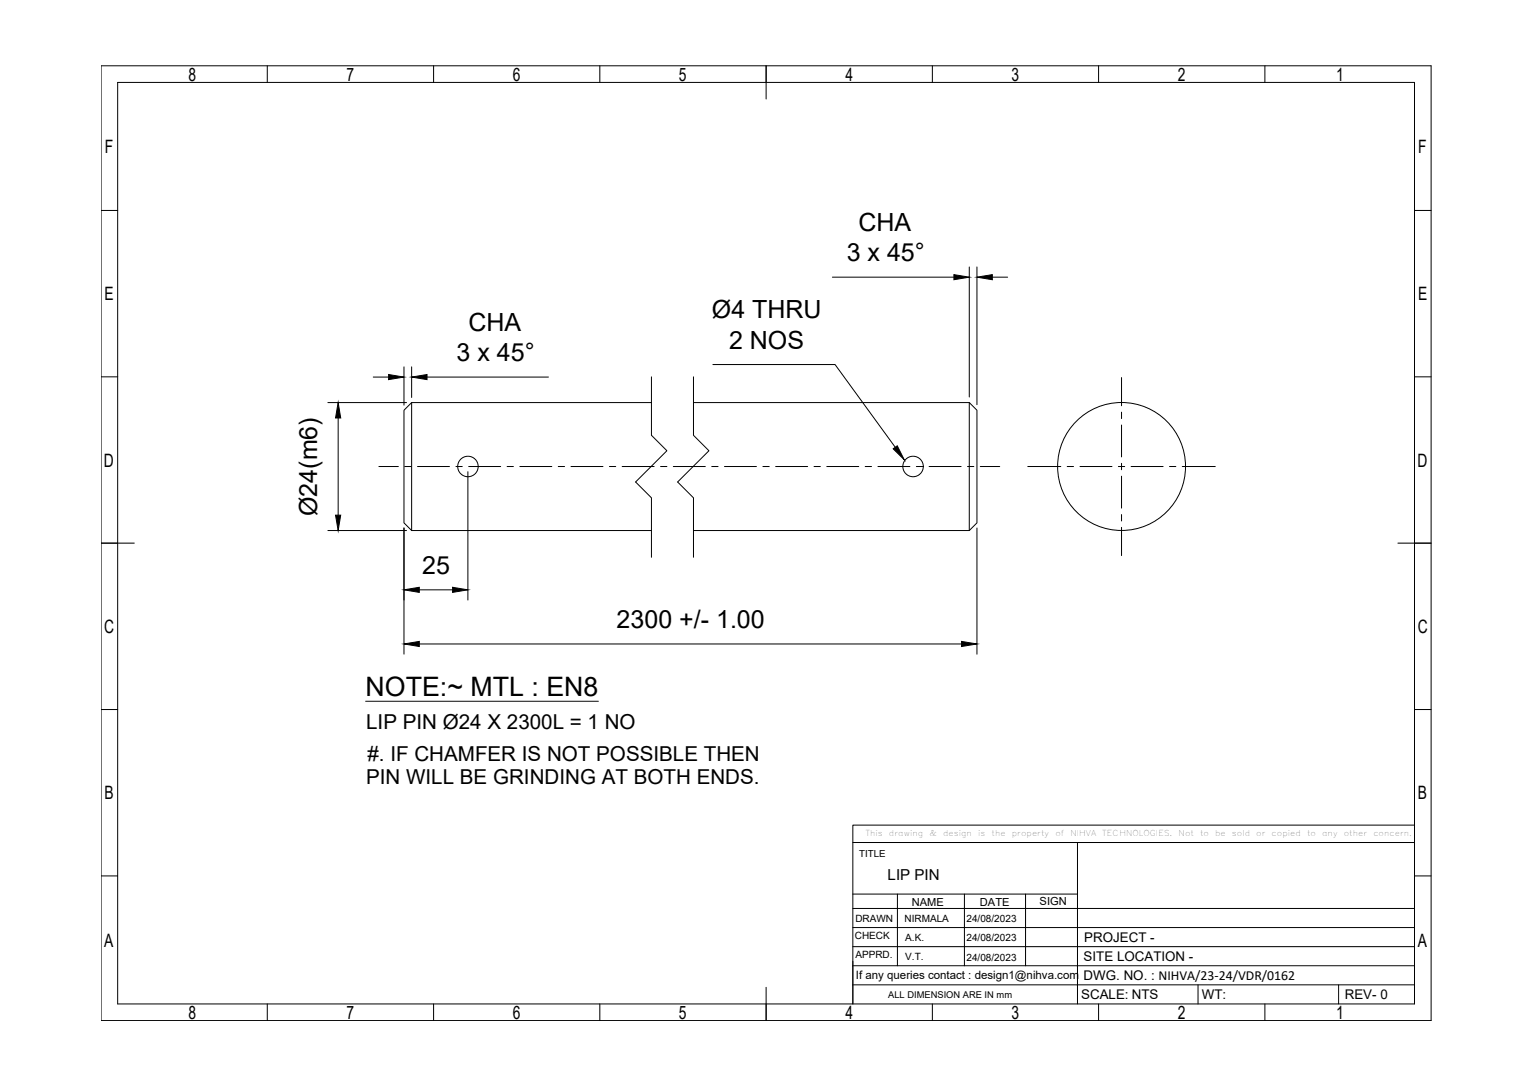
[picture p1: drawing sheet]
<svg xmlns="http://www.w3.org/2000/svg" width="420mm" height="297mm" viewBox="0 0 420 297" stroke-linecap="round" stroke-linejoin="round" font-family="sans-serif">
<!-- layer: 0 -->
<g fill="none" stroke="#000" stroke-width=".27">
<path d="M27.7 18h364.3v261.4h-364.3zM73.2 18v4.6M118.8 18v4.6M164.3 18v4.6M209.8 18v9.1M255.4 18v4.6M300.9 18v4.6M346.4 18v4.6M32.2 22.6h355.2v252.2h-355.2zM27.7 57.6h4.5M387.4 57.6h4.6M228 75.9h33.3"/>
<path d="M265.5 73.1v35.6M267.6 73.1v37.7M271.8 75.9h4.2M195.3 99.8h33.4l16.5 22.6M27.7 103.2h4.5M89.8 110.2h21.6M92.6 114.4v26.6M102.2 103.2h4.2M110.7 100.4v10.5M112.7 100.4v8.4M112.7 110.2v35M117 103.2h33.2"/>
<path d="M178.4 110.2h-65.7l-2 2.1v30.9l2 2h65.7M178.4 103.2v16l4.3 4.2-8.6 8.6 4.3 4.3v16.3M189.9 110.2h75.6l2.1 2.1v30.9l-2.1 2h-75.6M189.9 103.2v16l4.3 4.2-8.6 8.6 4.3 4.3v16.3M265.5 110.2v35M307.2 103.4v7.7M307.2 112.8v1.8M307.2 116.4v8.7M387.4 103.2h4.6M103.8 127.7h5.3M110.9 127.7h1.7M114.4 127.7h8.7"/>
<path d="M124.9 127.7h1.7M128.2 129.1v35.2M128.4 127.7h8.7M138.9 127.7h1.7M142.4 127.7h8.7M152.9 127.7h1.7M156.4 127.7h8.8M166.9 127.7h1.7M170.4 127.7h8.8M180.9 127.7h1.8M184.4 127.7h8.8M194.9 127.7h1.8"/>
<path d="M198.4 127.7h8.8M209 127.7h1.7M212.4 127.7h8.8M223 127.7h1.7M226.5 127.7h8.7M237 127.7h1.7M240.5 127.7h8.7M251 127.7h1.7M254.5 127.7h8.7M265 127.7h1.7M268.5 127.7h5.3M281.5 127.7h9"/>
<path d="M292.3 127.7h1.7M295.8 127.7h8.8M306.3 127.7h1.8M307.2 126.9v1.7M307.2 130.4v8.7M309.8 127.7h8.8M320.3 127.7h1.8M323.8 127.7h9.1M27.7 148.7h9.1M89.8 145.2h21.6M110.7 144.5v34.6M267.6 144.5v34.6"/>
<path d="M307.2 140.9v1.7M307.2 144.4v7.7M382.9 148.7h9.1M114.8 176.3h148.6M114.8 161.5h9.2M27.7 194.2h4.5M100.2 192h63.7M387.4 194.2h4.6M27.7 239.8h4.5M233.6 225.9h153.8v4.8h-153.8zM233.6 230.7v44.1M236.2 230.7h151.2"/>
<path d="M295.1 230.7v44.1M387.4 239.8h4.6M233.6 259.2h153.8M233.6 253.9h153.8M233.6 248.7h153.8M233.6 244.8h61.5M245.8 244.8v19.6M264.2 244.8v19.6M280.9 244.8v19.6M73.2 274.8v4.6M118.8 274.8v4.6M164.3 274.8v4.6"/>
<path d="M209.8 270.3v9.1M233.6 264.4h153.8M233.6 269.6h153.8M255.4 274.8v4.6M300.9 274.8v4.6M328.1 269.6v5.2M346.4 274.8v4.6M366.6 269.6v5.2"/>
<circle cx="128.2" cy="127.7" r="2.8"/>
<circle cx="250.1" cy="127.7" r="2.8"/>
<circle cx="307.2" cy="127.7" r="17.5"/>
</g>
<path d="M261.3 75.2l4.2 .7-4.2 .7zM267.6 75.9l4.2-.7v1.4zM92.6 110.2l.7 4.2h-1.4zM106.4 102.5l4.3 .7-4.3 .7zM112.7 103.2l4.3-.7v1.4zM244.6 122.9l1.2-.9 1.9 3.9zM91.9 141h1.4l-.7 4.2zM110.7 176.3l4.1-.7v1.4zM110.7 161.5l4.1-.7v1.4zM124 160.8l4.2 .7-4.2 .7zM263.4 175.6l4.2 .7-4.2 .7z" fill="#000" stroke="#000" stroke-width=".27"/>
<text font-size="7.3" x="100.2" y="190.4">NOTE:~ MTL : EN8</text>
<g font-size="6.9">
<text x="235.1" y="63.4">CHA</text>
<text x="231.9" y="71.6">3 x 45°</text>
<text x="195" y="87.2">Ø4 THRU</text>
<text x="128.3" y="90.7">CHA</text>
<text x="199.7" y="95.5">2 NOS</text>
<text x="125.1" y="98.9">3 x 45°</text>
<text x="86.9" y="141.3" transform="rotate(-90 86.9 141.3)">Ø24(m6)</text>
<text x="115.6" y="157.2">25</text>
<text x="168.9" y="172">2300 +/- 1.00</text>
</g>
<g font-size="5.6">
<text x="100.3" y="199.7">LIP PIN Ø24 X 2300L = 1 NO</text>
<text x="100.7" y="208.2">#. IF CHAMFER IS NOT POSSIBLE THEN</text>
<text x="100.3" y="214.5">PIN WILL BE GRINDING AT BOTH ENDS.</text>
</g>
<g font-size="5">
<text x="51.6" y="22.2">8</text>
<text x="94.9" y="22.1">7</text>
<text x="140.5" y="22.2">6</text>
<text x="186" y="22.1">5</text>
<text x="231.6" y="22.1">4</text>
<text x="277.1" y="22.2">3</text>
<text x="322.6" y="22.2">2</text>
<text x="366" y="22.2">1</text>
<text x="28.7" y="42">F</text>
<text x="388.4" y="42">F</text>
<text x="28.6" y="82.3">E</text>
<text x="388.4" y="82.3">E</text>
<text x="28.5" y="127.7">D</text>
<text x="388.3" y="127.7">D</text>
<text x="28.5" y="173.4">C</text>
<text x="388.3" y="173.4">C</text>
<text x="28.6" y="218.8">B</text>
<text x="388.4" y="218.8">B</text>
<text x="28.5" y="259.2">A</text>
<text x="388.3" y="259.2">A</text>
<text x="51.6" y="278.9">8</text>
<text x="94.9" y="278.9">7</text>
<text x="140.5" y="278.9">6</text>
<text x="186" y="278.9">5</text>
<text x="231.6" y="278.9">4</text>
<text x="277.1" y="278.9">3</text>
<text x="322.6" y="278.9">2</text>
<text x="366" y="278.9">1</text>
</g>
<text font-size="4.1" x="243.1" y="240.9">LIP PIN</text>
<g font-size="3.7">
<text x="297" y="257.8">PROJECT -</text>
<text x="296.8" y="263">SITE LOCATION -</text>
<text x="296.8" y="268.3">DWG. NO. : NIHVA/23-24/VDR/0162</text>
<text x="296.1" y="273.5">SCALE: NTS</text>
<text x="329.2" y="273.5">WT:</text>
<text x="368.3" y="273.5">REV- 0</text>
</g>
<text font-size="3.1" x="234.4" y="267.9">If any queries contact : design1@nihva.com</text>
<g font-size="3">
<text x="249.7" y="247.9">NAME</text>
<text x="268.4" y="248.1">DATE</text>
<text x="284.7" y="247.7">SIGN</text>
</g>
<g font-size="2.7">
<text x="235.4" y="234.7">TITLE</text>
<text x="234.1" y="257.1">CHECK</text>
<text x="234.3" y="252.5">DRAWN</text>
<text x="247.7" y="252.5">NIRMALA</text>
<text x="248" y="257.7">A.K.</text>
<text x="264.7" y="252.5">24/08/2023</text>
<text x="264.7" y="257.7">24/08/2023</text>
<text x="234.3" y="262.3">APPRD.</text>
<text x="247.9" y="263">V.T.</text>
<text x="264.7" y="263">24/08/2023</text>
</g>
<text font-size="2.6" x="243.3" y="273.1">ALL DIMENSION ARE IN mm</text>
<g font-size="2.2">
<text x="237" y="228.8">This</text>
<text x="243.5" y="228.8">drawing</text>
<text x="254.6" y="228.8">&amp;</text>
<text x="258.3" y="228.8">design</text>
<text x="267.9" y="228.8">is</text>
<text x="271.6" y="228.8">the</text>
<text x="277.1" y="228.8">property</text>
<text x="289.1" y="228.8">of</text>
<text x="293.2" y="228.8">NIHVA</text>
<text x="301.9" y="228.8">TECHNOLOGIES.</text>
<text x="322.8" y="228.8">Not</text>
<text x="328.7" y="228.8">to</text>
<text x="332.8" y="228.8">be</text>
<text x="337.4" y="228.8">sold</text>
<text x="344.1" y="228.8">or</text>
<text x="348.3" y="228.8">copied</text>
<text x="358" y="228.8">to</text>
<text x="362.1" y="228.8">any</text>
<text x="368.1" y="228.8">other</text>
<text x="376.2" y="228.8">concern.</text>
</g>
</svg>
